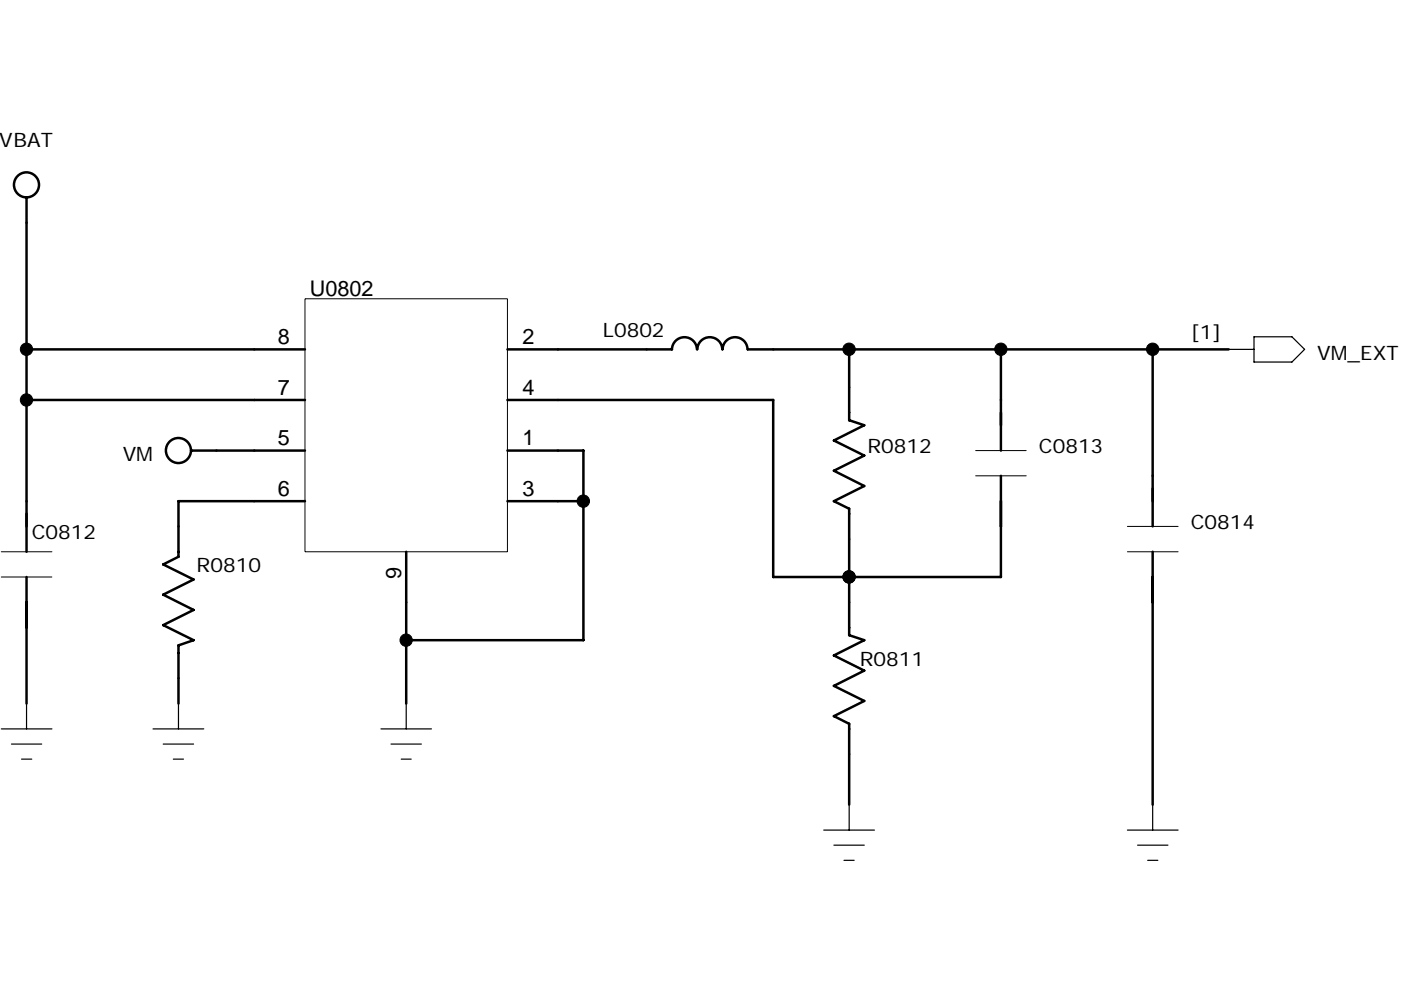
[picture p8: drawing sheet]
<svg xmlns="http://www.w3.org/2000/svg" width="297mm" height="210mm" viewBox="0 0 297 210" stroke-linecap="round" stroke-linejoin="round" font-family="sans-serif">
<path d="M64.7 63.4h42.9v53.6h-42.9zM206.9 95.6h10.7M.3 117h10.7M206.9 100.9h10.7M239 117h10.8M239 111.7h10.8M.3 122.4h10.7" fill="none" stroke="#000" stroke-width=".21"/>
<g fill="none" stroke="#000" stroke-width=".53">
<path d="M5.6 41.9v75.1M5.6 74.1h59.1M147.8 74.1a2.65 2.65 0 0 0-2.7-2.6 2.65 2.65 0 0 0-2.6 2.6h-34.9M147.8 74.1a2.65 2.65 0 0 1 2.7-2.6 2.65 2.65 0 0 1 2.6 2.6M153.2 74.1a2.65 2.65 0 0 1 2.6-2.6 2.65 2.65 0 0 1 2.7 2.6M158.6 74.1h101.9M180 74.1v15l3.2 1.1-6.4 3.2 6.4 3.2-6.4 3.2 6.4 3.3-6.4 3.2 3.2 1.6v26.8l3.2 1.1-6.4 3.2 6.4 3.2-6.4 3.3 6.4 3.2-6.4 3.2 3.2 1.6v17.2M212.2 74.1v21.5M244.4 74.1v37.6M5.6 84.8h59.1M40.5 95.6h24.2M107.6 84.8h56.3v37.6h48.3v-21.5"/>
<path d="M107.6 95.6h16.1v40.2h-37.6M64.7 106.3h-26.9v11.8l-3.2 1.6 6.4 3.2-6.4 3.2 6.4 3.3-6.4 3.2 6.4 3.2-3.2 1.1v12.3M86.1 117v32.2M107.6 106.3h16.1M244.4 117v53.7M5.6 122.4v26.8"/>
<circle cx="5.6" cy="39.2" r="2.66"/>
<circle cx="37.8" cy="95.6" r="2.66"/>
</g>
<g fill="none" stroke="#000" stroke-width=".25">
<path d="M260.5 74.1h5.4M265.9 71.4h8l2.7 2.7-2.7 2.7h-8zM.3 154.6h10.7M2.4 157.8h6.4M5.6 149.2v5.4M32.4 154.6h10.8M34.6 157.8h6.4M37.8 149.2v5.4M80.8 154.6h10.7M82.9 157.8h6.4M86.1 149.2v5.4M4.6 161h2.1"/>
<path d="M36.7 161h2.2M85.1 161h2.1M174.6 176.1h10.8M176.8 179.3h6.4M180 170.7v5.4M239 176.1h10.8M241.2 179.3h6.4M244.4 170.7v5.4M178.9 182.5h2.2M243.3 182.5h2.2"/>
</g>
<g fill="#000" stroke="#000" stroke-width=".21">
<circle cx="5.6" cy="74.1" r="1.31"/>
<circle cx="180" cy="74.1" r="1.31"/>
<circle cx="212.2" cy="74.1" r="1.31"/>
<circle cx="244.4" cy="74.1" r="1.31"/>
<circle cx="5.6" cy="84.8" r="1.31"/>
<circle cx="123.7" cy="106.3" r="1.31"/>
<circle cx="86.1" cy="135.8" r="1.31"/>
<circle cx="180" cy="122.4" r="1.31"/>
</g>
<g font-size="4.6">
<text x="65.7" y="62.8">U0802</text>
<text x="58.9" y="73">8</text>
<text x="110.8" y="73">2</text>
<text x="58.9" y="83.8">7</text>
<text x="110.8" y="83.8">4</text>
<text x="58.9" y="94.5">5</text>
<text x="110.8" y="94.5">1</text>
<text x="58.9" y="105.2">6</text>
<text x="110.8" y="105.2">3</text>
<text x="85.1" y="122.8" transform="rotate(-90 85.1 122.8)">9</text>
</g>
<g font-size="4.2">
<text x="0" y="31.2">VBAT</text>
<text x="127.8" y="71.4">L0802</text>
<text x="252.5" y="72">[1]</text>
<text x="279.3" y="76.3">VM_EXT</text>
<text x="26" y="97.7">VM</text>
<text x="183.9" y="96.1">R0812</text>
<text x="220.3" y="96.1">C0813</text>
<text x="252.5" y="112.2">C0814</text>
<text x="6.7" y="114.3">C0812</text>
<text x="41.7" y="121.3">R0810</text>
<text x="182.3" y="141.2">R0811</text>
</g>
</svg>
